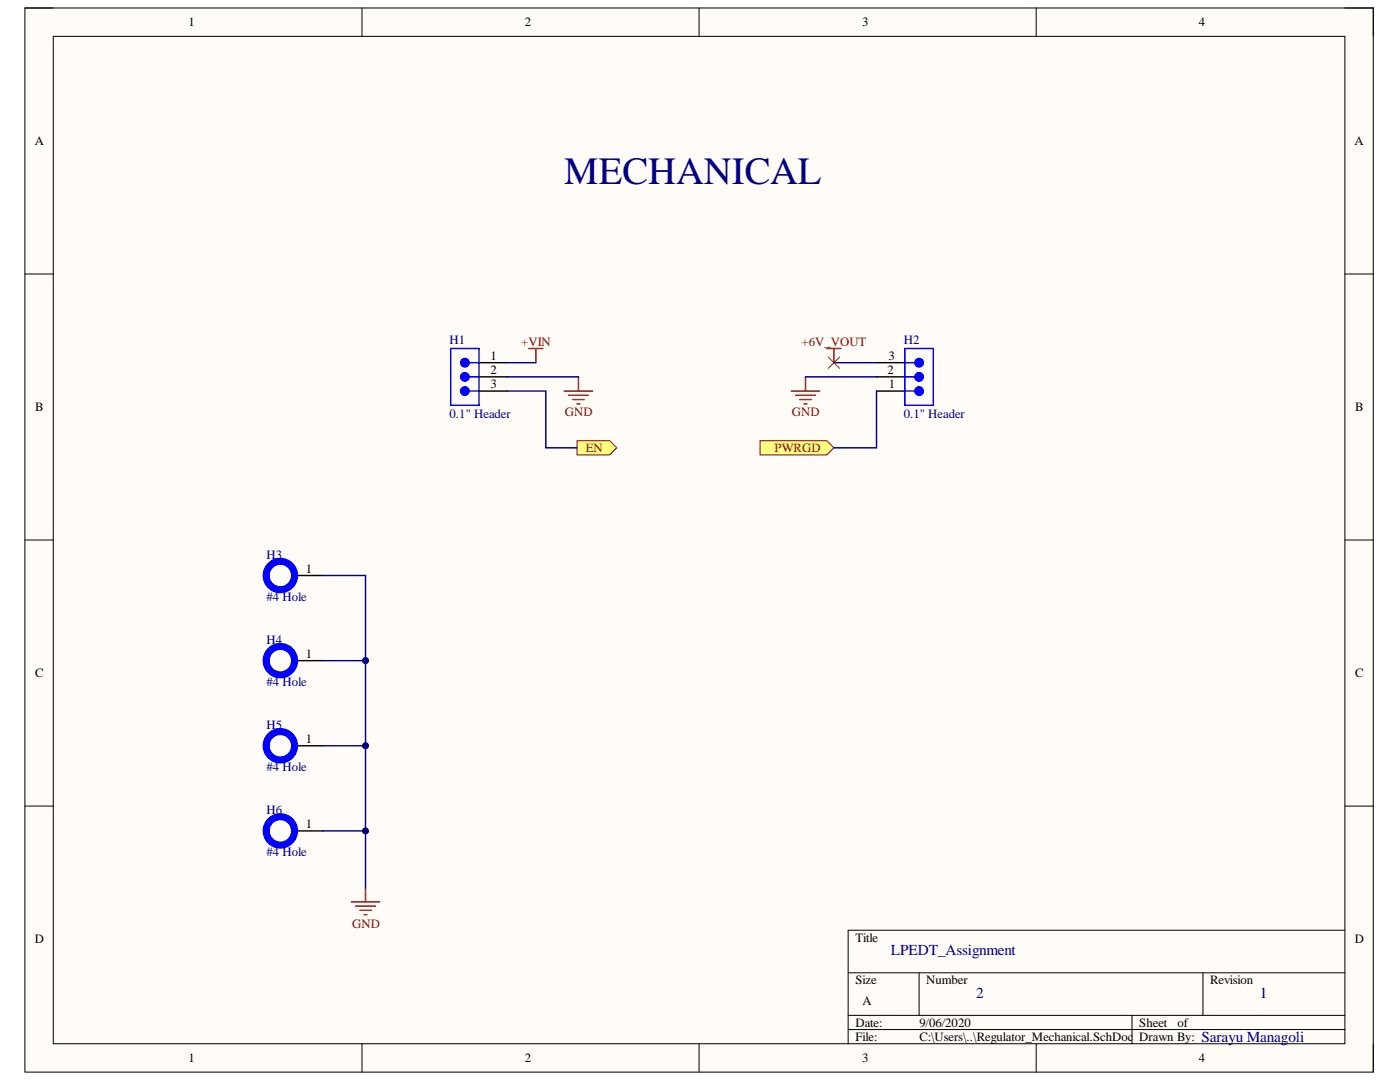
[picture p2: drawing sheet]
<svg xmlns="http://www.w3.org/2000/svg" width="279mm" height="216mm" viewBox="0 0 279 216" stroke-linecap="round" stroke-linejoin="round" font-family="sans-serif">
<path d="M5 1.6h269.1v212.3h-269.1z" fill-rule="evenodd" fill="#fffcf8"/>
<path d="M5 1.6h269.1v212.3h-269.1z" fill="none" stroke="#000" stroke-width=".2"/>
<path d="M10.6 7.3h257.8v201h-257.8z" fill-rule="evenodd" fill="#fffcf8"/>
<g fill="none" stroke="#000" stroke-width=".2">
<path d="M5 1.6h5.6M10.6 7.3h257.8v201h-257.8zM72.2 1.6v5.7M139.5 1.6v5.7M206.8 1.6v5.7M268.4 1.6h5.7v5.7M5 54.7h5.6M268.4 54.7h5.7M5 107.8h5.6M268.4 107.8h5.7M5 160.8h5.6M268.4 160.8h5.7"/>
<path d="M169.3 194.1h99.1M183.4 194.1v8.5M240.1 194.1v8.5M268.4 185.6h-99.1v22.7M72.2 208.3v5.6M139.5 208.3v5.6M169.3 202.6h99.1M169.3 205.4h99.1M206.8 208.3v5.6M225.9 202.6v5.7M274.1 208.3v5.6"/>
</g>
<path d="M95.6 72.4h5.7M95.6 75.2h5.7" fill="none" stroke="#000" stroke-width=".28"/>
<path d="M93.6 75.2h2" fill="none" stroke="#00f" stroke-width=".28"/>
<circle cx="92.8" cy="75.2" r=".85" fill="#00f"/>
<g fill="none" stroke="#00f" stroke-width=".28">
<path d="M93.6 72.4h2"/>
<circle cx="92.8" cy="75.2" r=".85"/>
</g>
<circle cx="92.8" cy="72.4" r=".85" fill="#00f"/>
<g fill="none" stroke="#00f" stroke-width=".28">
<path d="M93.6 78h2"/>
<circle cx="92.8" cy="72.4" r=".85"/>
</g>
<path d="M95.6 78h5.7" fill="none" stroke="#000" stroke-width=".28"/>
<circle cx="92.8" cy="78" r=".85" fill="#00f"/>
<g fill="none" stroke="#00f" stroke-width=".28">
<path d="M89.9 69.5h5.7v11.4h-5.7zM180.6 75.2h2"/>
<circle cx="92.8" cy="78" r=".85"/>
</g>
<path d="M174.9 78h5.7M174.9 75.2h5.7" fill="none" stroke="#000" stroke-width=".28"/>
<circle cx="183.4" cy="75.2" r=".85" fill="#00f"/>
<g fill="none" stroke="#00f" stroke-width=".28">
<path d="M180.6 78h2"/>
<circle cx="183.4" cy="75.2" r=".85"/>
</g>
<circle cx="183.4" cy="78" r=".85" fill="#00f"/>
<g fill="none" stroke="#00f" stroke-width=".28">
<path d="M180.6 72.4h2"/>
<circle cx="183.4" cy="78" r=".85"/>
</g>
<path d="M174.9 72.4h5.7" fill="none" stroke="#000" stroke-width=".28"/>
<circle cx="183.4" cy="72.4" r=".85" fill="#00f"/>
<g fill="none" stroke="#00f" stroke-width=".28">
<path d="M180.6 69.5h5.7v11.4h-5.7z"/>
<circle cx="183.4" cy="72.4" r=".85"/>
</g>
<path d="M58.8 114.8h5.7M58.8 131.8h5.7M58.8 148.8h5.7M58.8 165.8h5.7" fill="none" stroke="#000" stroke-width=".28"/>
<path d="M53.1 114.6a2.83 2.83 0 0 1 4.4-2.1 2.83 2.83 0 0 1-.2 4.8 2.83 2.83 0 0 1-4.2-2.5M53.1 131.6a2.83 2.83 0 0 1 4.4-2.1 2.83 2.83 0 0 1-.2 4.8 2.83 2.83 0 0 1-4.2-2.5M53.1 148.6a2.83 2.83 0 0 1 4.4-2.2 2.83 2.83 0 0 1-.2 4.9 2.83 2.83 0 0 1-4.2-2.5M53.1 165.5a2.83 2.83 0 0 1 4.4-2.1 2.83 2.83 0 0 1-.2 4.9 2.83 2.83 0 0 1-4.2-2.5" fill="none" stroke="#00f" stroke-width="1.4"/>
<g fill="none" stroke="#800000" stroke-width=".28">
<path d="M105.5 69.5h2.9M106.9 69.5v2.9M112.6 78h5.7M113.5 78.9h3.9M114.3 79.7h2.3M115.4 75.2v2.8M157.9 78h5.7M158.8 78.9h3.9M159.6 79.7h2.3M160.8 75.2v2.8M165 69.5h2.8M166.4 69.5v2.9"/>
<path d="M115.2 80.6h.5M160.5 80.6h.5M70.1 180h5.7M72.9 177.1v2.9M71 180.8h3.9M71.8 181.6h2.3M72.7 182.5h.5"/>
</g>
<path d="M151.7 87.9h13.3l1.4 1.5-1.4 1.4h-13.3z" fill-rule="evenodd" fill="#ffff80"/>
<path d="M151.7 87.9h13.3l1.4 1.5-1.4 1.4h-13.3z" fill="none" stroke="#800000" stroke-width=".2"/>
<path d="M165.3 71.2l2.3 2.3M167.6 71.2l-2.3 2.3" fill="none" stroke="#f00" stroke-width=".2"/>
<path d="M115.2 87.9h6.5l1.4 1.5-1.4 1.4h-6.5z" fill-rule="evenodd" fill="#ffff80"/>
<path d="M115.2 87.9h6.5l1.4 1.5-1.4 1.4h-6.5z" fill="none" stroke="#800000" stroke-width=".2"/>
<path d="M64.5 165.8h8.4" fill="none" stroke="#000080" stroke-width=".28"/>
<circle cx="72.9" cy="165.8" r=".57" fill="#000080"/>
<circle cx="72.9" cy="165.8" r=".57" fill="none" stroke="#000080" stroke-width=".2"/>
<path d="M64.5 148.8h8.4" fill="none" stroke="#000080" stroke-width=".28"/>
<circle cx="72.9" cy="148.8" r=".57" fill="#000080"/>
<circle cx="72.9" cy="148.8" r=".57" fill="none" stroke="#000080" stroke-width=".2"/>
<path d="M64.5 131.8h8.4" fill="none" stroke="#000080" stroke-width=".28"/>
<circle cx="72.9" cy="131.8" r=".57" fill="#000080"/>
<circle cx="72.9" cy="131.8" r=".57" fill="none" stroke="#000080" stroke-width=".2"/>
<path d="M64.5 114.8h8.4v62.3" fill="none" stroke="#000080" stroke-width=".28"/>
<circle cx="72.9" cy="131.8" r=".57" fill="#000080"/>
<circle cx="72.9" cy="131.8" r=".57" fill="none" stroke="#000080" stroke-width=".2"/>
<circle cx="72.9" cy="148.8" r=".57" fill="#000080"/>
<circle cx="72.9" cy="148.8" r=".57" fill="none" stroke="#000080" stroke-width=".2"/>
<circle cx="72.9" cy="165.8" r=".57" fill="#000080"/>
<circle cx="72.9" cy="165.8" r=".57" fill="none" stroke="#000080" stroke-width=".2"/>
<path d="M101.3 78h7.6v11.4h6.3M101.3 75.2h14.1M101.3 72.4h5.6M160.8 75.2h14.1M166.4 72.4h8.5M174.9 78v11.4h-8.5" fill="none" stroke="#000080" stroke-width=".28"/>
<text font-size="7.7" fill="#000080" x="112.6" y="36.7">MECHANICAL</text>
<g font-size="3" fill="#000080">
<text x="177.8" y="190.6">LPEDT_Assignment</text>
<text x="194.8" y="199.1">2</text>
<text x="251.5" y="199.1">1</text>
<text x="239.8" y="207.9">Sarayu Managoli</text>
</g>
<g font-size="2.5">
<text x="37.6" y="5.2">1</text>
<text x="104.8" y="5.2">2</text>
<text x="172.1" y="5.2">3</text>
<text x="239.3" y="5.2">4</text>
<text x="6.9" y="29">A</text>
<text x="270.3" y="29">A</text>
<text x="97.9" y="71.8">1</text>
<text x="177.3" y="71.8">3</text>
<text x="97.9" y="74.6">2</text>
<text x="97.9" y="77.4">3</text>
<text x="177.1" y="74.6">2</text>
<text x="177.4" y="77.4">1</text>
<text x="7" y="82.1">B</text>
<text x="270.5" y="82.1">B</text>
<text x="61" y="114.3">1</text>
<text x="61" y="131.2">1</text>
<text x="7" y="135.1">C</text>
<text x="270.5" y="135.1">C</text>
<text x="61" y="148.2">1</text>
<text x="61" y="165.2">1</text>
<text x="6.9" y="188.2">D</text>
<text x="170.7" y="187.9">Title</text>
<text x="270.4" y="188.2">D</text>
<text x="170.7" y="196.4">Size</text>
<text x="184.8" y="196.4">Number</text>
<text x="241.5" y="196.4">Revision</text>
<text x="172.1" y="200.6">A</text>
<text x="170.7" y="204.9">Date:</text>
<text x="170.7" y="207.7">File:</text>
<text x="183.5" y="204.9">9/06/2020</text>
<text x="183.5" y="207.7">C:\Users\..\Regulator_Mechanical.SchDoc</text>
<text x="227.4" y="204.9">Sheet</text>
<text x="227.4" y="207.7">Drawn By:</text>
<text x="235" y="204.9">of</text>
<text x="37.6" y="212">1</text>
<text x="104.8" y="212">2</text>
<text x="172.1" y="212">3</text>
<text x="239.3" y="212">4</text>
</g>
<g font-size="2.5" fill="#000080">
<text x="89.7" y="68.7">H1</text>
<text x="180.4" y="68.7">H2</text>
<text x="89.7" y="83.4">0.1&quot; Header</text>
<text x="180.4" y="83.4">0.1&quot; Header</text>
<text x="53.2" y="111.5">H3</text>
<text x="53.2" y="119.9">#4 Hole</text>
<text x="53.2" y="128.5">H4</text>
<text x="53.2" y="136.9">#4 Hole</text>
<text x="53.2" y="145.4">H5</text>
<text x="53.2" y="153.9">#4 Hole</text>
<text x="53.2" y="162.4">H6</text>
<text x="53.2" y="170.9">#4 Hole</text>
</g>
<g font-size="2.5" fill="#800000">
<text x="104" y="69">+VIN</text>
<text x="160" y="69">+6V_VOUT</text>
<text x="112.7" y="83.1">GND</text>
<text x="158" y="83.1">GND</text>
<text x="116.9" y="90.2">EN</text>
<text x="154.6" y="90.2">PWRGD</text>
<text x="70.3" y="185.1">GND</text>
</g>
</svg>
